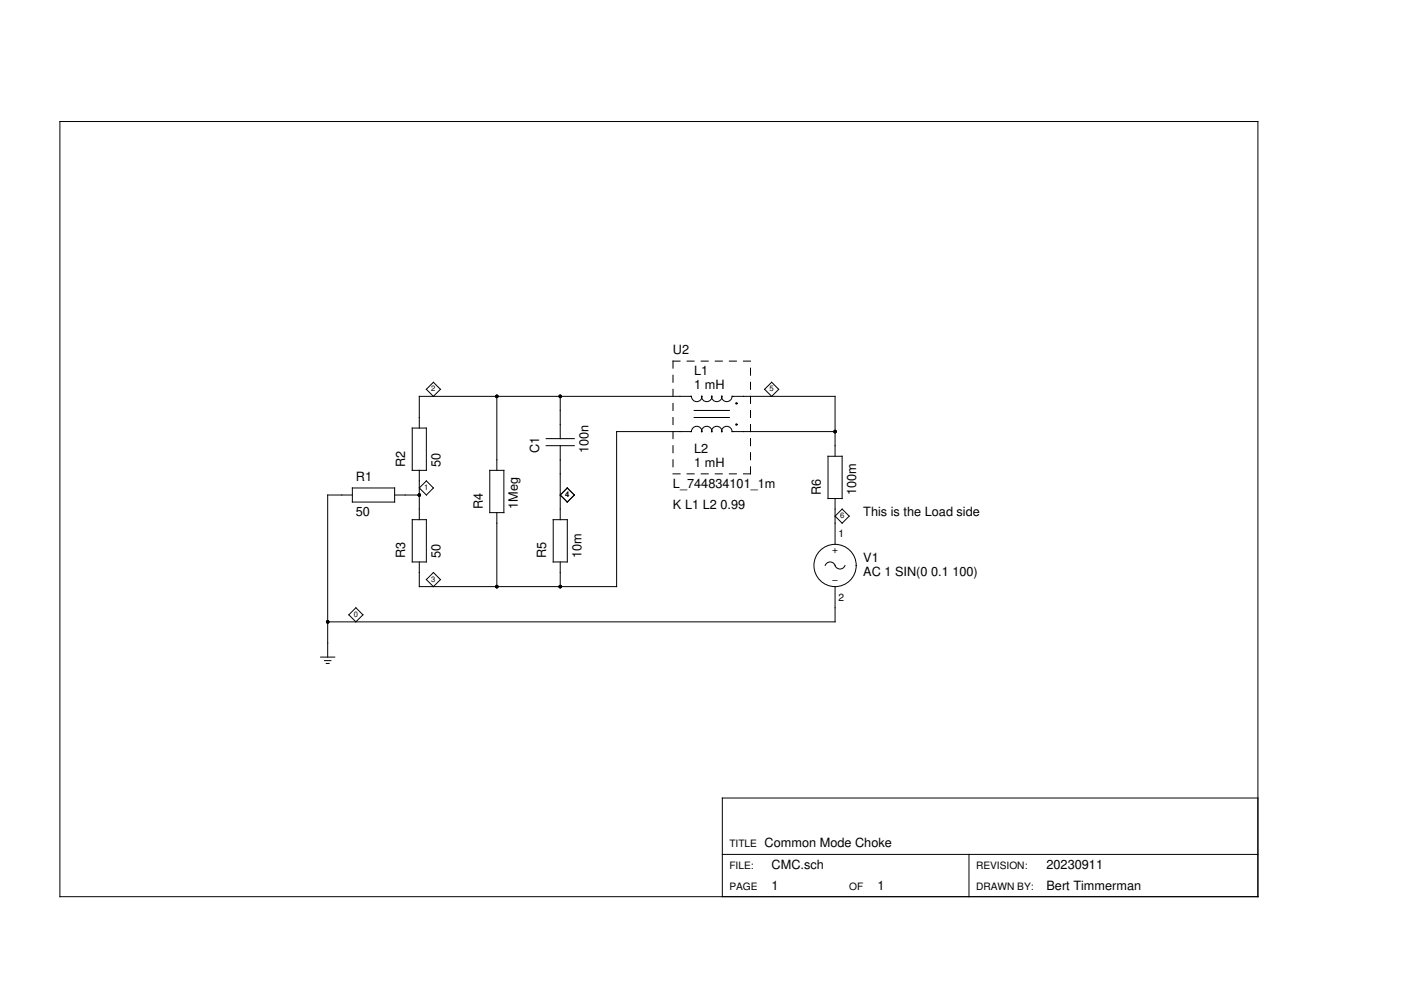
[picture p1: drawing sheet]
<svg xmlns="http://www.w3.org/2000/svg" width="297mm" height="210mm" viewBox="0 0 297 210" stroke-linecap="round" stroke-linejoin="round" font-family="sans-serif">
<g fill="none" stroke="#000" stroke-width=".21">
<path d="M12.7 25.8h254v164.3h-254zM142.7 79.6v1.4M144.2 76.6h-1.5v1.5M145.7 76.6h1.5M148.7 76.6h1.5M151.7 76.6h1.4M154.6 76.6h1.5M157.6 76.6h1.5M159.1 78.1v1.5M87.4 90.8h3v8.9h-3zM88.9 90.8v-6.8h57.7a1.09 1.09 0 0 0 1.1 1.2 1.09 1.09 0 0 0 1.1-1.2 1.07 1.07 0 0 0 1 1.2 1.07 1.07 0 0 0 1.1-1.2 1.07 1.07 0 0 0 1.1 1.2 1.07 1.07 0 0 0 1-1.2 1.09 1.09 0 0 0 1.1 1.2 1.09 1.09 0 0 0 1.1-1.2h21.9v12.7M88.9 99.7v10.5"/>
<path d="M91.9 81l1.5 1.5-1.5 1.5-1.5-1.5zM103.8 99.7h3v9h-3zM105.3 84v15.7M115.8 94.5h6M115.8 93h6M118.8 84v9M118.8 94.5v15.7M142.7 82.5v1.5M142.7 85.5v1.5M142.7 88.5v1.5M142.7 91.5v1.5M142.7 94.5v1.5"/>
<path d="M142.7 97.5v1.5M147.2 88.5h7.4M147.2 87h7.4M159.1 99v1.5h-1.5M159.1 81v1.5M159.1 84v1.5M159.1 87v1.5M159.1 90v1.5M159.1 93v1.5M159.1 96v1.5M163.6 81l1.5 1.5-1.5 1.5-1.5-1.5zM175.6 96.7h2.9v9h-2.9z"/>
<path d="M177.1 91.5h-21.9a1.09 1.09 0 0 0-1.1-1.1 1.09 1.09 0 0 0-1.1 1.2 1.07 1.07 0 0 0-1-1.2 1.07 1.07 0 0 0-1.1 1.2 1.07 1.07 0 0 0-1.1-1.2 1.07 1.07 0 0 0-1 1.2 1.09 1.09 0 0 0-1.1-1.2 1.09 1.09 0 0 0-1.1 1.1h-15.9v32.9h-41.8v-5.3M74.7 105h-5.2v34.3M74.7 103.5h9v2.9h-9zM83.7 105h5.2M87.4 110.2h3v8.9h-3zM88.9 103.5l1.5-1.5 1.5 1.5-1.5 1.5zM105.3 108.7v15.7M117.3 110.2h3v8.9h-3zM118.8 119.1v5.3M120.3 103.5l1.5 1.5-1.5 1.4-1.5-1.4zM142.7 100.5h1.5M145.7 100.5h1.5"/>
<path d="M148.7 100.5h1.5M151.7 100.5h1.4M154.6 100.5h1.5M175 119.9a1.12 1.12 0 0 1 1-.8 1.12 1.12 0 0 1 1.1 .8M177 119.9a1.12 1.12 0 0 0 1.1 .7 1.12 1.12 0 0 0 1.1-.7M177.1 105.7v9.7M177.1 109.4l1.4-1.5 1.5 1.5-1.5 1.5zM68 139.3h3M74 130.4l1.5-1.5 1.4 1.5-1.4 1.4zM91.9 121.4l1.5 1.5-1.5 1.5-1.5-1.5zM177.1 124.4v7.4h-107.6M68.8 140.1h1.3"/>
<path d="M69.2 140.7h.6M266.7 169.2h-113.6v20.9M153.1 181.2h113.6M205.4 181.2v8.9"/>
<circle cx="156.1" cy="85.5" r=".15"/>
<circle cx="156.1" cy="90" r=".15"/>
<circle cx="177.1" cy="119.9" r="4.5"/>
</g>
<g fill="#000">
<circle cx="105.3" cy="84" r=".37"/>
<circle cx="118.8" cy="84" r=".37"/>
<circle cx="177.1" cy="91.5" r=".37"/>
<circle cx="88.9" cy="105" r=".37"/>
<circle cx="69.5" cy="131.8" r=".37"/>
<circle cx="105.3" cy="124.4" r=".37"/>
<circle cx="118.8" cy="124.4" r=".37"/>
</g>
<g font-size="2.7">
<text x="142.7" y="75.1">U2</text>
<text x="147.2" y="79.6">L1</text>
<text x="147.2" y="82.5">1 mH</text>
<text x="114.3" y="96" transform="rotate(-90 114.3 96)">C1</text>
<text x="124.8" y="96" transform="rotate(-90 124.8 96)">100n</text>
<text x="147.2" y="96">L2</text>
<text x="75.5" y="102">R1</text>
<text x="85.9" y="99" transform="rotate(-90 85.9 99)">R2</text>
<text x="93.4" y="99" transform="rotate(-90 93.4 99)">50</text>
<text x="147.2" y="99">1 mH</text>
<text x="102.3" y="107.9" transform="rotate(-90 102.3 107.9)">R4</text>
<text x="109.8" y="107.9" transform="rotate(-90 109.8 107.9)">1Meg</text>
<text x="142.7" y="103.5">L_744834101_1m</text>
<text x="142.7" y="107.9">K L1 L2 0.99</text>
<text x="174.1" y="105" transform="rotate(-90 174.1 105)">R6</text>
<text x="181.5" y="105" transform="rotate(-90 181.5 105)">100m</text>
<text x="75.5" y="109.4">50</text>
<text x="183" y="109.4">This is the Load side</text>
<text x="85.9" y="118.4" transform="rotate(-90 85.9 118.4)">R3</text>
<text x="93.4" y="118.4" transform="rotate(-90 93.4 118.4)">50</text>
<text x="115.8" y="118.4" transform="rotate(-90 115.8 118.4)">R5</text>
<text x="123.3" y="118.4" transform="rotate(-90 123.3 118.4)">10m</text>
<text x="183" y="119.1">V1</text>
<text x="183" y="122.1">AC 1 SIN(0 0.1 100)</text>
<text x="162.1" y="179.7">Common Mode Choke</text>
<text x="163.6" y="184.1">CMC.sch</text>
<text x="221.9" y="184.1">20230911</text>
<text x="163.6" y="188.6">1</text>
<text x="186" y="188.6">1</text>
<text x="221.9" y="188.6">Bert Timmerman</text>
</g>
<g font-size="2.2">
<text x="177.8" y="113.9">1</text>
<text x="176.4" y="117.2">+</text>
<text x="176.4" y="123.6">−</text>
<text x="177.8" y="127.4">2</text>
<text x="154.6" y="179.7">TITLE</text>
<text x="154.6" y="184.1">FILE:</text>
<text x="206.9" y="184.1">REVISION:</text>
<text x="154.6" y="188.6">PAGE</text>
<text x="180" y="188.6">OF</text>
<text x="206.9" y="188.6">DRAWN BY:</text>
</g>
<g font-size="1.6">
<text x="91.4" y="83">2</text>
<text x="163.2" y="83">5</text>
<text x="89.9" y="103.9">1</text>
<text x="119.8" y="105.4">4</text>
<text x="178.1" y="109.9">6</text>
<text x="91.4" y="123.3">3</text>
<text x="75" y="130.8">0</text>
</g>
</svg>
